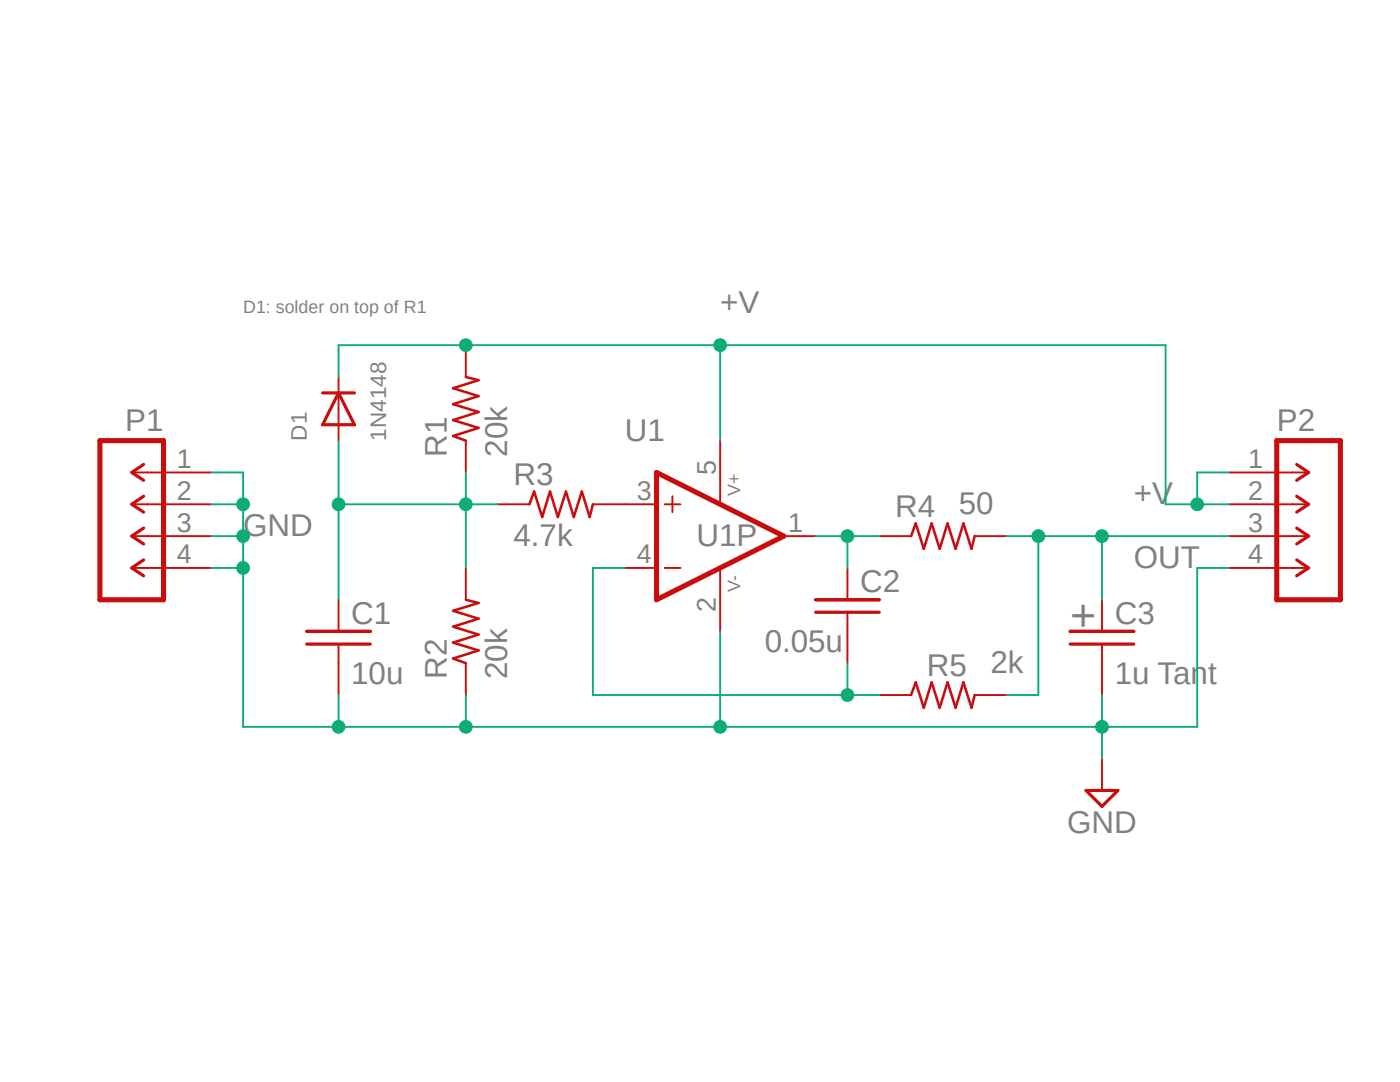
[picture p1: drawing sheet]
<svg xmlns="http://www.w3.org/2000/svg" width="279mm" height="216mm" viewBox="0 0 279 216" stroke-linecap="round" stroke-linejoin="round" font-family="sans-serif">
<path d="M19.4 56.1l248.7 111.8M268.1 56.1l-248.7 111.8" fill="none" stroke="#fff" stroke-width=".2"/>
<path d="M19.9 87.9h12.7v31.8h-12.7zM131 94.3l25.4 12.7-25.4 12.7zM254.8 87.9h12.7v31.8h-12.7z" fill="none" stroke="#c90d0c" stroke-width="1"/>
<g fill="none" stroke="#c90d0c" stroke-width=".38">
<path d="M67.6 75.2v12.7M93 68.9v6.3M26.3 94.3h15.9M93 87.9v6.4M134.2 99v3.2M143.7 87.9v12.7M245.3 94.3h15.9M26.3 100.6h15.9M26.3 113.3h15.9M26.3 107h15.9M67.6 119.7v6.3M93 113.3v6.4"/>
<path d="M99.3 100.6h6.4M118.3 100.6h12.7M124.7 113.3h6.3M132.6 100.6h3.2M132.6 113.3h3.2M143.7 113.3v12.7M156.4 107h6.4M169.1 113.3v6.4M175.5 107h6.3M194.5 107h6.4M219.9 119.7v6.3M245.3 100.6h15.9"/>
<path d="M245.3 113.3h15.9M245.3 107h15.9M67.6 128.5v10.2M93 132.3v6.4M169.1 122.2v10.1M175.5 138.7h6.3M194.5 138.7h6.4M219.9 128.5v10.2M219.9 151.4v6.3"/>
</g>
<g fill="none" stroke="#c90d0c" stroke-width=".63">
<path d="M64.4 78.4h6.3M67.6 78.4l3.1 6.4h-6.3zM28.7 92.7l-2.4 1.6 2.4 1.5M28.7 99l-2.4 1.6 2.4 1.6M258.8 92.7l2.4 1.6-2.4 1.5M258.8 99l2.4 1.6-2.4 1.6M28.7 105.4l-2.4 1.6 2.4 1.5M28.7 111.7l-2.4 1.6 2.4 1.6M162.8 119.7h12.7M258.8 105.4l2.4 1.6-2.4 1.5M258.8 111.7l2.4 1.6-2.4 1.6M61.2 126h12.7"/>
<path d="M61.2 128.5h12.7M162.8 122.2h12.7M213.6 126h12.7M213.6 128.5h12.7M216.7 157.7h6.4l-3.2 3.2z"/>
</g>
<path d="M93 75.2l2.5 .7-5.1 1.6 5.1 1.5-5.1 1.6 5.1 1.6-5.1 1.6 5.1 1.6-5.1 1.6 2.6 .9M93 119.7l2.5 .6-5.1 1.6 5.1 1.5-5.1 1.7 5.1 1.5-5.1 1.6 5.1 1.6-5.1 1.6 2.6 .9M105.7 100.6l.9-2.5 1.6 5.1 1.6-5.1 1.5 5.1 1.6-5.1 1.6 5.1 1.6-5.1 1.6 5.1 .6-2.6M181.8 107l1-2.6 1.6 5.1 1.5-5.1 1.6 5.1 1.6-5.1 1.6 5.1 1.6-5.1 1.6 5.1 .6-2.5M181.8 138.7l1-2.6 1.6 5.1 1.5-5.1 1.6 5.1 1.6-5.1 1.6 5.1 1.6-5.1 1.6 5.1 .6-2.5" fill="none" stroke="#c90d0c" stroke-width=".51"/>
<path d="M200.9 107h19M207.2 107v31.7" fill="none" stroke="#0dab76" stroke-width=".38"/>
<circle cx="207.2" cy="107" r="1.27" fill="#0dab76"/>
<circle cx="207.2" cy="107" r="1.27" fill="none" stroke="#0dab76" stroke-width=".2"/>
<circle cx="219.9" cy="107" r="1.27" fill="#0dab76"/>
<circle cx="219.9" cy="107" r="1.27" fill="none" stroke="#0dab76" stroke-width=".2"/>
<path d="M93 68.9h139.6v31.7h12.7M143.7 68.9v19M245.3 107h-25.4v12.7M200.9 138.7h6.3" fill="none" stroke="#0dab76" stroke-width=".38"/>
<circle cx="143.7" cy="68.9" r="1.27" fill="#0dab76"/>
<circle cx="143.7" cy="68.9" r="1.27" fill="none" stroke="#0dab76" stroke-width=".2"/>
<path d="M67.6 68.9h25.4" fill="none" stroke="#0dab76" stroke-width=".38"/>
<circle cx="93" cy="68.9" r="1.27" fill="#0dab76"/>
<circle cx="93" cy="68.9" r="1.27" fill="none" stroke="#0dab76" stroke-width=".2"/>
<path d="M67.6 68.9v6.3M245.3 94.3h-6.4v6.3" fill="none" stroke="#0dab76" stroke-width=".38"/>
<circle cx="238.9" cy="100.6" r="1.27" fill="#0dab76"/>
<circle cx="238.9" cy="100.6" r="1.27" fill="none" stroke="#0dab76" stroke-width=".2"/>
<path d="M162.8 107h12.7M169.1 107v6.3" fill="none" stroke="#0dab76" stroke-width=".38"/>
<circle cx="169.1" cy="107" r="1.27" fill="#0dab76"/>
<circle cx="169.1" cy="107" r="1.27" fill="none" stroke="#0dab76" stroke-width=".2"/>
<path d="M93 138.7v6.3h126.9M143.7 126v19" fill="none" stroke="#0dab76" stroke-width=".38"/>
<circle cx="143.7" cy="145" r="1.27" fill="#0dab76"/>
<circle cx="143.7" cy="145" r="1.27" fill="none" stroke="#0dab76" stroke-width=".2"/>
<circle cx="93" cy="145" r="1.27" fill="#0dab76"/>
<circle cx="93" cy="145" r="1.27" fill="none" stroke="#0dab76" stroke-width=".2"/>
<path d="M67.6 138.7v6.3h25.4M219.9 138.7v12.7" fill="none" stroke="#0dab76" stroke-width=".38"/>
<circle cx="219.9" cy="145" r="1.27" fill="#0dab76"/>
<circle cx="219.9" cy="145" r="1.27" fill="none" stroke="#0dab76" stroke-width=".2"/>
<path d="M48.5 145h19.1" fill="none" stroke="#0dab76" stroke-width=".38"/>
<circle cx="67.6" cy="145" r="1.27" fill="#0dab76"/>
<circle cx="67.6" cy="145" r="1.27" fill="none" stroke="#0dab76" stroke-width=".2"/>
<path d="M42.2 94.3h6.3v6.3M42.2 107h6.3v38" fill="none" stroke="#0dab76" stroke-width=".38"/>
<circle cx="48.5" cy="107" r="1.27" fill="#0dab76"/>
<circle cx="48.5" cy="107" r="1.27" fill="none" stroke="#0dab76" stroke-width=".2"/>
<path d="M42.2 100.6h6.3v6.4" fill="none" stroke="#0dab76" stroke-width=".38"/>
<circle cx="48.5" cy="100.6" r="1.27" fill="#0dab76"/>
<circle cx="48.5" cy="100.6" r="1.27" fill="none" stroke="#0dab76" stroke-width=".2"/>
<path d="M42.2 113.3h6.3" fill="none" stroke="#0dab76" stroke-width=".38"/>
<circle cx="48.5" cy="113.3" r="1.27" fill="#0dab76"/>
<circle cx="48.5" cy="113.3" r="1.27" fill="none" stroke="#0dab76" stroke-width=".2"/>
<path d="M124.7 113.3h-6.4v25.4h57.2M245.3 113.3h-6.4v31.7h-19M169.1 132.3v6.4" fill="none" stroke="#0dab76" stroke-width=".38"/>
<circle cx="169.1" cy="138.7" r="1.27" fill="#0dab76"/>
<circle cx="169.1" cy="138.7" r="1.27" fill="none" stroke="#0dab76" stroke-width=".2"/>
<path d="M93 94.3v19M93 100.6h6.3" fill="none" stroke="#0dab76" stroke-width=".38"/>
<circle cx="93" cy="100.6" r="1.27" fill="#0dab76"/>
<circle cx="93" cy="100.6" r="1.27" fill="none" stroke="#0dab76" stroke-width=".2"/>
<path d="M67.6 87.9v31.8M67.6 100.6h25.4" fill="none" stroke="#0dab76" stroke-width=".38"/>
<circle cx="67.6" cy="100.6" r="1.27" fill="#0dab76"/>
<circle cx="67.6" cy="100.6" r="1.27" fill="none" stroke="#0dab76" stroke-width=".2"/>
<text font-size="9" fill="#808080" x="213.6" y="126">+</text>
<g font-size="6.3" fill="#808080">
<text x="143.7" y="62.5">+V</text>
<text x="25" y="86">P1</text>
<text x="124.7" y="87.9">U1</text>
<text x="254.8" y="86">P2</text>
<text x="89.2" y="91.1" transform="rotate(-90 89.2 91.1)">R1</text>
<text x="101.2" y="91.1" transform="rotate(-90 101.2 91.1)">20k</text>
<text x="102.5" y="96.9">R3</text>
<text x="226.3" y="100.6">+V</text>
<text x="48.5" y="107">GND</text>
<text x="178.6" y="103.2">R4</text>
<text x="191.3" y="102.5">50</text>
<text x="102.5" y="108.9">4.7k</text>
<text x="139" y="108.9">U1P</text>
<text x="226.3" y="113.3">OUT</text>
<text x="171.7" y="118.1">C2</text>
<text x="70.1" y="124.4">C1</text>
<text x="222.5" y="124.4">C3</text>
<text x="152.6" y="130.1">0.05u</text>
<text x="70.1" y="136.5">10u</text>
<text x="89.2" y="135.5" transform="rotate(-90 89.2 135.5)">R2</text>
<text x="101.2" y="135.5" transform="rotate(-90 101.2 135.5)">20k</text>
<text x="185" y="135">R5</text>
<text x="197.7" y="134.2">2k</text>
<text x="222.5" y="136.5">1u Tant</text>
<text x="213" y="166.3">GND</text>
</g>
<g font-size="5.4" fill="#808080">
<text x="35.3" y="93.4">1</text>
<text x="142.8" y="94.8" transform="rotate(-90 142.8 94.8)">5</text>
<text x="249.1" y="93.4">1</text>
<text x="35.3" y="99.7">2</text>
<text x="127.1" y="99.7">3</text>
<text x="249.1" y="99.7">2</text>
<text x="35.3" y="106.1">3</text>
<text x="157.3" y="106.1">1</text>
<text x="249.1" y="106.1">3</text>
<text x="35.3" y="112.4">4</text>
<text x="127.1" y="112.4">4</text>
<text x="249.1" y="112.4">4</text>
<text x="142.8" y="122.2" transform="rotate(-90 142.8 122.2)">2</text>
</g>
<g font-size="4.5" fill="#808080">
<text x="61.2" y="87.9" transform="rotate(-90 61.2 87.9)">D1</text>
<text x="77.1" y="87.9" transform="rotate(-90 77.1 87.9)">1N4148</text>
</g>
<g font-size="3.6" fill="#808080">
<text x="48.5" y="62.5">D1: solder on top of R1</text>
<text x="147.7" y="99" transform="rotate(-90 147.7 99)">V+</text>
<text x="147.7" y="118.1" transform="rotate(-90 147.7 118.1)">V-</text>
</g>
</svg>
